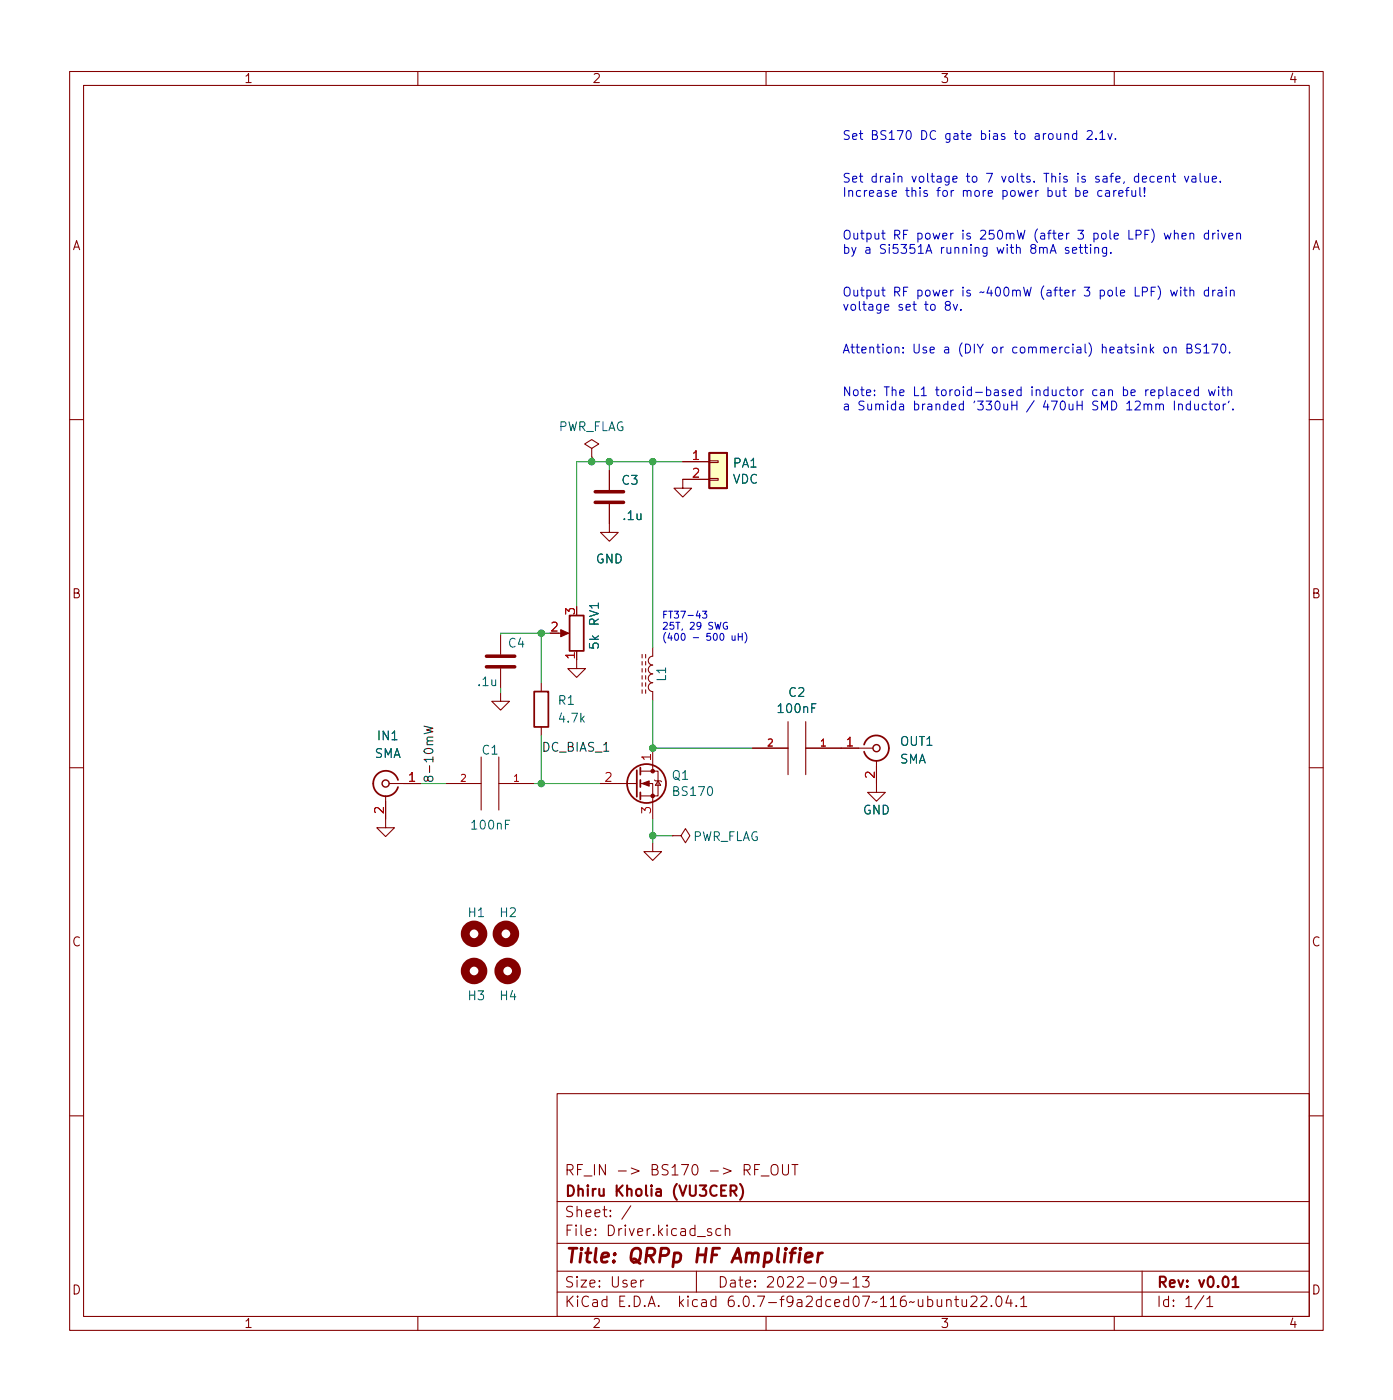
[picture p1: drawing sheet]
(kicad_sch (version 20211123) (generator eeschema)

 (paper "User" 200 200.812)

 (title_block
  (title "QRPp HF Amplifier")
  (date "2022-09-13")
  (rev "v0.01")
  (company "Dhiru Kholia (VU3CER)")
  (comment 1 "RF_IN -> BS170 -> RF_OUT"))

 (lib_symbols
  (symbol "Connector:Conn_Coaxial" (pin_names (offset 1.016) hide) (in_bom yes) (on_board yes)
   (property "Reference" "J" (id 0) (at 0.254 3.048 0) (effects (font (size 1.27 1.27))))
   (property "Value" "Conn_Coaxial" (id 1) (at 2.921 0 90) (effects (font (size 1.27 1.27))))
   (property "Footprint" "" (id 2) (at 0 0 0) (effects (font (size 1.27 1.27)) hide))
   (property "Datasheet" " ~" (id 3) (at 0 0 0) (effects (font (size 1.27 1.27)) hide))
   (symbol "Conn_Coaxial_0_1"
    (arc (start -1.778 -0.508) (mid 0.222 -1.808) (end 1.778 0) (stroke (width 0.254) (type default) (color 0 0 0 0)) (fill (type none)))
    (polyline (pts (xy -2.54 0) (xy -0.508 0)) (stroke (width 0) (type default) (color 0 0 0 0)) (fill (type none)))
    (polyline (pts (xy 0 -2.54) (xy 0 -1.778)) (stroke (width 0) (type default) (color 0 0 0 0)) (fill (type none)))
    (circle (center 0 0) (radius 0.508) (stroke (width 0.2032) (type default) (color 0 0 0 0)) (fill (type none)))
    (arc (start 1.778 0) (mid 0.222 1.8083) (end -1.778 0.508) (stroke (width 0.254) (type default) (color 0 0 0 0)) (fill (type none))))
   (symbol "Conn_Coaxial_1_1"
    (pin passive line (at -5.08 0 0) (length 2.54) (name "In" (effects (font (size 1.27 1.27)))) (number "1" (effects (font (size 1.27 1.27)))))
    (pin passive line (at 0 -5.08 90) (length 2.54) (name "Ext" (effects (font (size 1.27 1.27)))) (number "2" (effects (font (size 1.27 1.27)))))))
  (symbol "Connector_Generic:Conn_01x02" (pin_names (offset 1.016) hide) (in_bom yes) (on_board yes)
   (property "Reference" "J" (id 0) (at 0 2.54 0) (effects (font (size 1.27 1.27))))
   (property "Value" "Conn_01x02" (id 1) (at 0 -5.08 0) (effects (font (size 1.27 1.27))))
   (property "Footprint" "" (id 2) (at 0 0 0) (effects (font (size 1.27 1.27)) hide))
   (property "Datasheet" "~" (id 3) (at 0 0 0) (effects (font (size 1.27 1.27)) hide))
   (symbol "Conn_01x02_1_1"
    (rectangle (start -1.27 -2.413) (end 0 -2.667) (stroke (width 0.1524) (type default) (color 0 0 0 0)) (fill (type none)))
    (rectangle (start -1.27 0.127) (end 0 -0.127) (stroke (width 0.1524) (type default) (color 0 0 0 0)) (fill (type none)))
    (rectangle (start -1.27 1.27) (end 1.27 -3.81) (stroke (width 0.254) (type default) (color 0 0 0 0)) (fill (type background)))
    (pin passive line (at -5.08 0 0) (length 3.81) (name "Pin_1" (effects (font (size 1.27 1.27)))) (number "1" (effects (font (size 1.27 1.27)))))
    (pin passive line (at -5.08 -2.54 0) (length 3.81) (name "Pin_2" (effects (font (size 1.27 1.27)))) (number "2" (effects (font (size 1.27 1.27)))))))
  (symbol "Device:C" (pin_numbers hide) (pin_names (offset 0.254)) (in_bom yes) (on_board yes)
   (property "Reference" "C" (id 0) (at 0.635 2.54 0) (effects (font (size 1.27 1.27)) (justify left)))
   (property "Value" "C" (id 1) (at 0.635 -2.54 0) (effects (font (size 1.27 1.27)) (justify left)))
   (property "Footprint" "" (id 2) (at 0.9652 -3.81 0) (effects (font (size 1.27 1.27)) hide))
   (property "Datasheet" "~" (id 3) (at 0 0 0) (effects (font (size 1.27 1.27)) hide))
   (symbol "C_0_1"
    (polyline (pts (xy -2.032 -0.762) (xy 2.032 -0.762)) (stroke (width 0.508) (type default) (color 0 0 0 0)) (fill (type none)))
    (polyline (pts (xy -2.032 0.762) (xy 2.032 0.762)) (stroke (width 0.508) (type default) (color 0 0 0 0)) (fill (type none))))
   (symbol "C_1_1"
    (pin passive line (at 0 3.81 270) (length 2.794) (name "~" (effects (font (size 1.27 1.27)))) (number "1" (effects (font (size 1.27 1.27)))))
    (pin passive line (at 0 -3.81 90) (length 2.794) (name "~" (effects (font (size 1.27 1.27)))) (number "2" (effects (font (size 1.27 1.27)))))))
  (symbol "Device:L_Ferrite" (pin_numbers hide) (pin_names (offset 1.016) hide) (in_bom yes) (on_board yes)
   (property "Reference" "L" (id 0) (at -1.27 0 90) (effects (font (size 1.27 1.27))))
   (property "Value" "L_Ferrite" (id 1) (at 2.794 0 90) (effects (font (size 1.27 1.27))))
   (property "Footprint" "" (id 2) (at 0 0 0) (effects (font (size 1.27 1.27)) hide))
   (property "Datasheet" "~" (id 3) (at 0 0 0) (effects (font (size 1.27 1.27)) hide))
   (symbol "L_Ferrite_0_1"
    (arc (start 0 -2.54) (mid 0.635 -1.905) (end 0 -1.27) (stroke (width 0) (type default) (color 0 0 0 0)) (fill (type none)))
    (arc (start 0 -1.27) (mid 0.635 -0.635) (end 0 0) (stroke (width 0) (type default) (color 0 0 0 0)) (fill (type none)))
    (polyline (pts (xy 1.016 -2.794) (xy 1.016 -2.286)) (stroke (width 0) (type default) (color 0 0 0 0)) (fill (type none)))
    (polyline (pts (xy 1.016 -1.778) (xy 1.016 -1.27)) (stroke (width 0) (type default) (color 0 0 0 0)) (fill (type none)))
    (polyline (pts (xy 1.016 -0.762) (xy 1.016 -0.254)) (stroke (width 0) (type default) (color 0 0 0 0)) (fill (type none)))
    (polyline (pts (xy 1.016 0.254) (xy 1.016 0.762)) (stroke (width 0) (type default) (color 0 0 0 0)) (fill (type none)))
    (polyline (pts (xy 1.016 1.27) (xy 1.016 1.778)) (stroke (width 0) (type default) (color 0 0 0 0)) (fill (type none)))
    (polyline (pts (xy 1.016 2.286) (xy 1.016 2.794)) (stroke (width 0) (type default) (color 0 0 0 0)) (fill (type none)))
    (polyline (pts (xy 1.524 -2.286) (xy 1.524 -2.794)) (stroke (width 0) (type default) (color 0 0 0 0)) (fill (type none)))
    (polyline (pts (xy 1.524 -1.27) (xy 1.524 -1.778)) (stroke (width 0) (type default) (color 0 0 0 0)) (fill (type none)))
    (polyline (pts (xy 1.524 -0.254) (xy 1.524 -0.762)) (stroke (width 0) (type default) (color 0 0 0 0)) (fill (type none)))
    (polyline (pts (xy 1.524 0.762) (xy 1.524 0.254)) (stroke (width 0) (type default) (color 0 0 0 0)) (fill (type none)))
    (polyline (pts (xy 1.524 1.778) (xy 1.524 1.27)) (stroke (width 0) (type default) (color 0 0 0 0)) (fill (type none)))
    (polyline (pts (xy 1.524 2.794) (xy 1.524 2.286)) (stroke (width 0) (type default) (color 0 0 0 0)) (fill (type none)))
    (arc (start 0 0) (mid 0.635 0.635) (end 0 1.27) (stroke (width 0) (type default) (color 0 0 0 0)) (fill (type none)))
    (arc (start 0 1.27) (mid 0.635 1.905) (end 0 2.54) (stroke (width 0) (type default) (color 0 0 0 0)) (fill (type none))))
   (symbol "L_Ferrite_1_1"
    (pin passive line (at 0 3.81 270) (length 1.27) (name "1" (effects (font (size 1.27 1.27)))) (number "1" (effects (font (size 1.27 1.27)))))
    (pin passive line (at 0 -3.81 90) (length 1.27) (name "2" (effects (font (size 1.27 1.27)))) (number "2" (effects (font (size 1.27 1.27)))))))
  (symbol "Device:R" (pin_numbers hide) (pin_names (offset 0)) (in_bom yes) (on_board yes)
   (property "Reference" "R" (id 0) (at 2.032 0 90) (effects (font (size 1.27 1.27))))
   (property "Value" "R" (id 1) (at 0 0 90) (effects (font (size 1.27 1.27))))
   (property "Footprint" "" (id 2) (at -1.778 0 90) (effects (font (size 1.27 1.27)) hide))
   (property "Datasheet" "~" (id 3) (at 0 0 0) (effects (font (size 1.27 1.27)) hide))
   (symbol "R_0_1"
    (rectangle (start -1.016 -2.54) (end 1.016 2.54) (stroke (width 0.254) (type default) (color 0 0 0 0)) (fill (type none))))
   (symbol "R_1_1"
    (pin passive line (at 0 3.81 270) (length 1.27) (name "~" (effects (font (size 1.27 1.27)))) (number "1" (effects (font (size 1.27 1.27)))))
    (pin passive line (at 0 -3.81 90) (length 1.27) (name "~" (effects (font (size 1.27 1.27)))) (number "2" (effects (font (size 1.27 1.27)))))))
  (symbol "Device:R_Potentiometer" (pin_names (offset 1.016) hide) (in_bom yes) (on_board yes)
   (property "Reference" "RV" (id 0) (at -4.445 0 90) (effects (font (size 1.27 1.27))))
   (property "Value" "R_Potentiometer" (id 1) (at -2.54 0 90) (effects (font (size 1.27 1.27))))
   (property "Footprint" "" (id 2) (at 0 0 0) (effects (font (size 1.27 1.27)) hide))
   (property "Datasheet" "~" (id 3) (at 0 0 0) (effects (font (size 1.27 1.27)) hide))
   (symbol "R_Potentiometer_0_1"
    (polyline (pts (xy 2.54 0) (xy 1.524 0)) (stroke (width 0) (type default) (color 0 0 0 0)) (fill (type none)))
    (polyline (pts (xy 1.143 0) (xy 2.286 0.508) (xy 2.286 -0.508) (xy 1.143 0)) (stroke (width 0) (type default) (color 0 0 0 0)) (fill (type outline)))
    (rectangle (start 1.016 2.54) (end -1.016 -2.54) (stroke (width 0.254) (type default) (color 0 0 0 0)) (fill (type none))))
   (symbol "R_Potentiometer_1_1"
    (pin passive line (at 0 3.81 270) (length 1.27) (name "1" (effects (font (size 1.27 1.27)))) (number "1" (effects (font (size 1.27 1.27)))))
    (pin passive line (at 3.81 0 180) (length 1.27) (name "2" (effects (font (size 1.27 1.27)))) (number "2" (effects (font (size 1.27 1.27)))))
    (pin passive line (at 0 -3.81 90) (length 1.27) (name "3" (effects (font (size 1.27 1.27)))) (number "3" (effects (font (size 1.27 1.27)))))))
  (symbol "Mechanical:MountingHole" (pin_names (offset 1.016)) (in_bom yes) (on_board yes)
   (property "Reference" "H" (id 0) (at 0 5.08 0) (effects (font (size 1.27 1.27))))
   (property "Value" "MountingHole" (id 1) (at 0 3.175 0) (effects (font (size 1.27 1.27))))
   (property "Footprint" "" (id 2) (at 0 0 0) (effects (font (size 1.27 1.27)) hide))
   (property "Datasheet" "~" (id 3) (at 0 0 0) (effects (font (size 1.27 1.27)) hide))
   (symbol "MountingHole_0_1"
    (circle (center 0 0) (radius 1.27) (stroke (width 1.27) (type default) (color 0 0 0 0)) (fill (type none)))))
  (symbol "Transistor_FET:BS170" (pin_names hide) (in_bom yes) (on_board yes)
   (property "Reference" "Q" (id 0) (at 5.08 1.905 0) (effects (font (size 1.27 1.27)) (justify left)))
   (property "Value" "BS170" (id 1) (at 5.08 0 0) (effects (font (size 1.27 1.27)) (justify left)))
   (property "Footprint" "Package_TO_SOT_THT:TO-92_Inline" (id 2) (at 5.08 -1.905 0) (effects (font (size 1.27 1.27) italic) (justify left) hide))
   (property "Datasheet" "https://www.onsemi.com/pub/Collateral/BS170-D.PDF" (id 3) (at 0 0 0) (effects (font (size 1.27 1.27)) (justify left) hide))
   (symbol "BS170_0_1"
    (polyline (pts (xy 0.254 0) (xy -2.54 0)) (stroke (width 0) (type default) (color 0 0 0 0)) (fill (type none)))
    (polyline (pts (xy 0.254 1.905) (xy 0.254 -1.905)) (stroke (width 0.254) (type default) (color 0 0 0 0)) (fill (type none)))
    (polyline (pts (xy 0.762 -1.27) (xy 0.762 -2.286)) (stroke (width 0.254) (type default) (color 0 0 0 0)) (fill (type none)))
    (polyline (pts (xy 0.762 0.508) (xy 0.762 -0.508)) (stroke (width 0.254) (type default) (color 0 0 0 0)) (fill (type none)))
    (polyline (pts (xy 0.762 2.286) (xy 0.762 1.27)) (stroke (width 0.254) (type default) (color 0 0 0 0)) (fill (type none)))
    (polyline (pts (xy 2.54 2.54) (xy 2.54 1.778)) (stroke (width 0) (type default) (color 0 0 0 0)) (fill (type none)))
    (polyline (pts (xy 2.54 -2.54) (xy 2.54 0) (xy 0.762 0)) (stroke (width 0) (type default) (color 0 0 0 0)) (fill (type none)))
    (polyline (pts (xy 0.762 -1.778) (xy 3.302 -1.778) (xy 3.302 1.778) (xy 0.762 1.778)) (stroke (width 0) (type default) (color 0 0 0 0)) (fill (type none)))
    (polyline (pts (xy 1.016 0) (xy 2.032 0.381) (xy 2.032 -0.381) (xy 1.016 0)) (stroke (width 0) (type default) (color 0 0 0 0)) (fill (type outline)))
    (polyline (pts (xy 2.794 0.508) (xy 2.921 0.381) (xy 3.683 0.381) (xy 3.81 0.254)) (stroke (width 0) (type default) (color 0 0 0 0)) (fill (type none)))
    (polyline (pts (xy 3.302 0.381) (xy 2.921 -0.254) (xy 3.683 -0.254) (xy 3.302 0.381)) (stroke (width 0) (type default) (color 0 0 0 0)) (fill (type none)))
    (circle (center 1.651 0) (radius 2.794) (stroke (width 0.254) (type default) (color 0 0 0 0)) (fill (type none)))
    (circle (center 2.54 -1.778) (radius 0.254) (stroke (width 0) (type default) (color 0 0 0 0)) (fill (type outline)))
    (circle (center 2.54 1.778) (radius 0.254) (stroke (width 0) (type default) (color 0 0 0 0)) (fill (type outline))))
   (symbol "BS170_1_1"
    (pin passive line (at 2.54 5.08 270) (length 2.54) (name "D" (effects (font (size 1.27 1.27)))) (number "1" (effects (font (size 1.27 1.27)))))
    (pin input line (at -5.08 0 0) (length 2.54) (name "G" (effects (font (size 1.27 1.27)))) (number "2" (effects (font (size 1.27 1.27)))))
    (pin passive line (at 2.54 -5.08 90) (length 2.54) (name "S" (effects (font (size 1.27 1.27)))) (number "3" (effects (font (size 1.27 1.27)))))))
  (symbol "power:GND" (power) (pin_names (offset 0)) (in_bom yes) (on_board yes)
   (property "Reference" "#PWR" (id 0) (at 0 -6.35 0) (effects (font (size 1.27 1.27)) hide))
   (property "Value" "GND" (id 1) (at 0 -3.81 0) (effects (font (size 1.27 1.27))))
   (property "Footprint" "" (id 2) (at 0 0 0) (effects (font (size 1.27 1.27)) hide))
   (property "Datasheet" "" (id 3) (at 0 0 0) (effects (font (size 1.27 1.27)) hide))
   (symbol "GND_0_1"
    (polyline (pts (xy 0 0) (xy 0 -1.27) (xy 1.27 -1.27) (xy 0 -2.54) (xy -1.27 -1.27) (xy 0 -1.27)) (stroke (width 0) (type default) (color 0 0 0 0)) (fill (type none))))
   (symbol "GND_1_1"
    (pin power_in line (at 0 0 270) (length 0) hide (name "GND" (effects (font (size 1.27 1.27)))) (number "1" (effects (font (size 1.27 1.27)))))))
  (symbol "power:PWR_FLAG" (power) (pin_numbers hide) (pin_names (offset 0) hide) (in_bom yes) (on_board yes)
   (property "Reference" "#FLG" (id 0) (at 0 1.905 0) (effects (font (size 1.27 1.27)) hide))
   (property "Value" "PWR_FLAG" (id 1) (at 0 3.81 0) (effects (font (size 1.27 1.27))))
   (property "Footprint" "" (id 2) (at 0 0 0) (effects (font (size 1.27 1.27)) hide))
   (property "Datasheet" "~" (id 3) (at 0 0 0) (effects (font (size 1.27 1.27)) hide))
   (symbol "PWR_FLAG_0_0"
    (pin power_out line (at 0 0 90) (length 0) (name "pwr" (effects (font (size 1.27 1.27)))) (number "1" (effects (font (size 1.27 1.27))))))
   (symbol "PWR_FLAG_0_1"
    (polyline (pts (xy 0 0) (xy 0 1.27) (xy -1.016 1.905) (xy 0 2.54) (xy 1.016 1.905) (xy 0 1.27)) (stroke (width 0) (type default) (color 0 0 0 0)) (fill (type none)))))
  (symbol "pspice:CAP" (pin_names (offset 0.254)) (in_bom yes) (on_board yes)
   (property "Reference" "C" (id 0) (at 2.54 3.81 90) (effects (font (size 1.27 1.27))))
   (property "Value" "CAP" (id 1) (at 2.54 -3.81 90) (effects (font (size 1.27 1.27))))
   (property "Footprint" "" (id 2) (at 0 0 0) (effects (font (size 1.27 1.27)) hide))
   (property "Datasheet" "~" (id 3) (at 0 0 0) (effects (font (size 1.27 1.27)) hide))
   (symbol "CAP_0_1"
    (polyline (pts (xy -3.81 -1.27) (xy 3.81 -1.27)) (stroke (width 0) (type default) (color 0 0 0 0)) (fill (type none)))
    (polyline (pts (xy -3.81 1.27) (xy 3.81 1.27)) (stroke (width 0) (type default) (color 0 0 0 0)) (fill (type none))))
   (symbol "CAP_1_1"
    (pin passive line (at 0 6.35 270) (length 5.08) (name "~" (effects (font (size 1.016 1.016)))) (number "1" (effects (font (size 1.016 1.016)))))
    (pin passive line (at 0 -6.35 90) (length 5.08) (name "~" (effects (font (size 1.016 1.016)))) (number "2" (effects (font (size 1.016 1.016))))))))

 (junction (at 84.963 66.04) (diameter 0) (color 0 0 0 0))
 (junction (at 93.726 119.761) (diameter 0) (color 0 0 0 0))
 (junction (at 77.724 112.268) (diameter 0) (color 0 0 0 0))
 (junction (at 93.726 66.04) (diameter 0) (color 0 0 0 0))
 (junction (at 77.724 90.678) (diameter 0) (color 0 0 0 0))
 (junction (at 93.726 107.188) (diameter 0) (color 0 0 0 0))
 (junction (at 87.503 66.04) (diameter 0) (color 0 0 0 0))

 (wire (pts (xy 77.724 90.678) (xy 71.882 90.678)) (stroke (width 0) (type default) (color 0 0 0 0)))
 (wire (pts (xy 84.963 65.405) (xy 84.963 66.04)) (stroke (width 0) (type default) (color 0 0 0 0)))
 (wire (pts (xy 93.726 66.04) (xy 93.726 92.71)) (stroke (width 0) (type default) (color 0 0 0 0)))
 (wire (pts (xy 87.503 66.04) (xy 93.726 66.04)) (stroke (width 0) (type default) (color 0 0 0 0)))
 (wire (pts (xy 93.726 119.761) (xy 93.726 120.777)) (stroke (width 0) (type default) (color 0 0 0 0)))
 (wire (pts (xy 78.994 90.678) (xy 77.724 90.678)) (stroke (width 0) (type default) (color 0 0 0 0)))
 (wire (pts (xy 93.726 107.188) (xy 93.726 100.33)) (stroke (width 0) (type default) (color 0 0 0 0)))
 (wire (pts (xy 82.804 66.04) (xy 82.804 86.868)) (stroke (width 0) (type default) (color 0 0 0 0)))
 (wire (pts (xy 71.882 98.552) (xy 71.882 99.187)) (stroke (width 0) (type default) (color 0 0 0 0)))
 (wire (pts (xy 77.724 112.268) (xy 86.106 112.268)) (stroke (width 0) (type default) (color 0 0 0 0)))
 (wire (pts (xy 71.882 90.678) (xy 71.882 90.932)) (stroke (width 0) (type default) (color 0 0 0 0)))
 (wire (pts (xy 77.724 105.41) (xy 77.724 112.268)) (stroke (width 0) (type default) (color 0 0 0 0)))
 (wire (pts (xy 93.726 66.04) (xy 98.044 66.04)) (stroke (width 0) (type default) (color 0 0 0 0)))
 (wire (pts (xy 93.726 119.761) (xy 96.52 119.761)) (stroke (width 0) (type default) (color 0 0 0 0)))
 (wire (pts (xy 77.724 90.678) (xy 77.724 97.79)) (stroke (width 0) (type default) (color 0 0 0 0)))
 (wire (pts (xy 76.708 112.268) (xy 77.724 112.268)) (stroke (width 0) (type default) (color 0 0 0 0)))
 (wire (pts (xy 93.726 117.348) (xy 93.726 119.761)) (stroke (width 0) (type default) (color 0 0 0 0)))
 (wire (pts (xy 82.804 66.04) (xy 84.963 66.04)) (stroke (width 0) (type default) (color 0 0 0 0)))
 (wire (pts (xy 87.503 67.31) (xy 87.503 66.04)) (stroke (width 0) (type default) (color 0 0 0 0)))
 (wire (pts (xy 60.452 112.268) (xy 64.008 112.268)) (stroke (width 0) (type default) (color 0 0 0 0)))
 (wire (pts (xy 84.963 66.04) (xy 87.503 66.04)) (stroke (width 0) (type default) (color 0 0 0 0)))
 (wire (pts (xy 93.726 107.188) (xy 108.077 107.188)) (stroke (width 0) (type default) (color 0 0 0 0)))

 (text "FT37-43\n25T, 29 SWG\n(400 - 500 uH)" (at 94.996 91.948 0) (effects (font (size 0.9906 0.9906)) (justify left bottom)))
 (text "Set BS170 DC gate bias to around 2.1v.\n\n\nSet drain voltage to 7 volts. This is safe, decent value. \nIncrease this for more power but be careful!\n\n\nOutput RF power is 250mW (after 3 pole LPF) when driven\nby a Si5351A running with 8mA setting.\n\n\nOutput RF power is ~400mW (after 3 pole LPF) with drain\nvoltage set to 8v.\n\n\nAttention: Use a (DIY or commercial) heatsink on BS170.\n\n\nNote: The L1 toroid-based inductor can be replaced with\na Sumida branded '330uH / 470uH SMD 12mm Inductor'." (at 120.904 58.928 0) (effects (font (size 1.27 1.27)) (justify left bottom)))

 (label "8-10mW" (at 62.484 112.268 90) (effects (font (size 1.27 1.27)) (justify left bottom)))
 (label "DC_BIAS_1" (at 77.724 107.95 0) (effects (font (size 1.27 1.27)) (justify left bottom)))

 (symbol (lib_id "pspice:CAP") (at 114.427 107.188 270) (unit 1) (in_bom yes) (on_board yes)
  (property "Reference" "C2" (id 0) (at 114.427 99.187 90))
  (property "Value" "100nF" (id 1) (at 114.427 101.4984 90))
  (property "Footprint" "Capacitor_THT:C_Disc_D4.3mm_W1.9mm_P5.00mm" (id 2) (at 114.427 107.188 0) (effects (font (size 1.27 1.27)) hide))
  (property "Datasheet" "~" (id 3) (at 114.427 107.188 0) (effects (font (size 1.27 1.27)) hide)) (pin "1") (pin "2"))

 (symbol (lib_id "power:GND") (at 55.372 117.348 0) (unit 1) (in_bom yes) (on_board yes)
  (property "Reference" "#PWR0106" (id 0) (at 55.372 123.698 0) (effects (font (size 1.27 1.27)) hide))
  (property "Value" "GND" (id 1) (at 55.372 121.158 0) (effects (font (size 1.27 1.27)) hide))
  (property "Footprint" "" (id 2) (at 55.372 117.348 0) (effects (font (size 1.27 1.27)) hide))
  (property "Datasheet" "" (id 3) (at 55.372 117.348 0) (effects (font (size 1.27 1.27)) hide)) (pin "1"))

 (symbol (lib_id "Transistor_FET:BS170") (at 91.186 112.268 0) (unit 1) (in_bom yes) (on_board yes)
  (property "Reference" "Q1" (id 0) (at 96.3676 111.0996 0) (effects (font (size 1.27 1.27)) (justify left)))
  (property "Value" "BS170" (id 1) (at 96.3676 113.411 0) (effects (font (size 1.27 1.27)) (justify left)))
  (property "Footprint" "Connector_PinSocket_2.54mm:PinSocket_1x03_P2.54mm_Vertical" (id 2) (at 96.266 114.173 0) (effects (font (size 1.27 1.27) italic) (justify left) hide))
  (property "Datasheet" "https://www.onsemi.com/pub/Collateral/BS170-D.PDF" (id 3) (at 91.186 112.268 0) (effects (font (size 1.27 1.27)) (justify left) hide)) (pin "1") (pin "2") (pin "3"))

 (symbol (lib_id "pspice:CAP") (at 70.358 112.268 270) (unit 1) (in_bom yes) (on_board yes)
  (property "Reference" "C1" (id 0) (at 70.3834 107.4674 90))
  (property "Value" "100nF" (id 1) (at 70.4342 118.237 90))
  (property "Footprint" "Capacitor_THT:C_Disc_D4.3mm_W1.9mm_P5.00mm" (id 2) (at 70.358 112.268 0) (effects (font (size 1.27 1.27)) hide))
  (property "Datasheet" "~" (id 3) (at 70.358 112.268 0) (effects (font (size 1.27 1.27)) hide)) (pin "1") (pin "2"))

 (symbol (lib_id "Device:R_Potentiometer") (at 82.804 90.678 180) (unit 1) (in_bom yes) (on_board yes)
  (property "Reference" "RV1" (id 0) (at 85.344 87.884 90))
  (property "Value" "5k" (id 1) (at 85.344 91.948 90))
  (property "Footprint" "Potentiometer_THT:Potentiometer_Runtron_RM-065_Vertical" (id 2) (at 82.804 90.678 0) (effects (font (size 1.27 1.27)) hide))
  (property "Datasheet" "~" (id 3) (at 82.804 90.678 0) (effects (font (size 1.27 1.27)) hide)) (pin "1") (pin "2") (pin "3"))

 (symbol (lib_id "Device:L_Ferrite") (at 93.726 96.52 180) (unit 1) (in_bom yes) (on_board yes)
  (property "Reference" "L1" (id 0) (at 94.996 96.52 90))
  (property "Value" "L_Ferrite" (id 1) (at 90.932 96.52 90) (effects (font (size 1.27 1.27)) hide))
  (property "Footprint" "Inductor_THT:L_Toroid_Vertical_L10.0mm_W5.0mm_P5.08mm" (id 2) (at 93.726 96.52 0) (effects (font (size 1.27 1.27)) hide))
  (property "Datasheet" "~" (id 3) (at 93.726 96.52 0) (effects (font (size 1.27 1.27)) hide)) (pin "1") (pin "2"))

 (symbol (lib_id "Mechanical:MountingHole") (at 72.898 139.192 0) (unit 1) (in_bom yes) (on_board yes)
  (property "Reference" "H4" (id 0) (at 71.628 142.748 0) (effects (font (size 1.27 1.27)) (justify left)))
  (property "Value" "MountingHole" (id 1) (at 76.454 140.4619 0) (effects (font (size 1.27 1.27)) (justify left) hide))
  (property "Footprint" "MountingHole:MountingHole_2.2mm_M2" (id 2) (at 72.898 139.192 0) (effects (font (size 1.27 1.27)) hide))
  (property "Datasheet" "~" (id 3) (at 72.898 139.192 0) (effects (font (size 1.27 1.27)) hide)))

 (symbol (lib_id "power:GND") (at 93.726 120.777 0) (unit 1) (in_bom yes) (on_board yes) (fields_autoplaced)
  (property "Reference" "#PWR0114" (id 0) (at 93.726 127.127 0) (effects (font (size 1.27 1.27)) hide))
  (property "Value" "GND" (id 1) (at 93.726 125.349 0) (effects (font (size 1.27 1.27)) hide))
  (property "Footprint" "" (id 2) (at 93.726 120.777 0) (effects (font (size 1.27 1.27)) hide))
  (property "Datasheet" "" (id 3) (at 93.726 120.777 0) (effects (font (size 1.27 1.27)) hide)) (pin "1"))

 (symbol (lib_id "Mechanical:MountingHole") (at 68.072 139.192 0) (unit 1) (in_bom yes) (on_board yes)
  (property "Reference" "H3" (id 0) (at 67.056 142.748 0) (effects (font (size 1.27 1.27)) (justify left)))
  (property "Value" "MountingHole" (id 1) (at 71.628 140.4619 0) (effects (font (size 1.27 1.27)) (justify left) hide))
  (property "Footprint" "MountingHole:MountingHole_2.2mm_M2" (id 2) (at 68.072 139.192 0) (effects (font (size 1.27 1.27)) hide))
  (property "Datasheet" "~" (id 3) (at 68.072 139.192 0) (effects (font (size 1.27 1.27)) hide)))

 (symbol (lib_id "Device:C") (at 71.882 94.742 0) (unit 1) (in_bom yes) (on_board yes)
  (property "Reference" "C4" (id 0) (at 72.8472 92.1004 0) (effects (font (size 1.27 1.27)) (justify left)))
  (property "Value" ".1u" (id 1) (at 68.4276 97.6376 0) (effects (font (size 1.27 1.27)) (justify left)))
  (property "Footprint" "Capacitor_THT:C_Disc_D4.3mm_W1.9mm_P5.00mm" (id 2) (at 72.8472 98.552 0) (effects (font (size 1.27 1.27)) hide))
  (property "Datasheet" "~" (id 3) (at 71.882 94.742 0) (effects (font (size 1.27 1.27)) hide)) (pin "1") (pin "2"))

 (symbol (lib_id "power:PWR_FLAG") (at 84.963 65.405 0) (unit 1) (in_bom yes) (on_board yes)
  (property "Reference" "#FLG0102" (id 0) (at 84.963 63.5 0) (effects (font (size 1.27 1.27)) hide))
  (property "Value" "PWR_FLAG" (id 1) (at 84.963 61.0108 0))
  (property "Footprint" "" (id 2) (at 84.963 65.405 0) (effects (font (size 1.27 1.27)) hide))
  (property "Datasheet" "~" (id 3) (at 84.963 65.405 0) (effects (font (size 1.27 1.27)) hide)) (pin "1"))

 (symbol (lib_id "Connector:Conn_Coaxial") (at 55.372 112.268 0) (mirror y) (unit 1) (in_bom yes) (on_board yes) (fields_autoplaced)
  (property "Reference" "IN1" (id 0) (at 55.6894 105.41 0))
  (property "Value" "SMA" (id 1) (at 55.6894 107.95 0))
  (property "Footprint" "Connector_Coaxial:SMA_Amphenol_901-144_Vertical" (id 2) (at 55.372 112.268 0) (effects (font (size 1.27 1.27)) hide))
  (property "Datasheet" " ~" (id 3) (at 55.372 112.268 0) (effects (font (size 1.27 1.27)) hide)) (pin "1") (pin "2"))

 (symbol (lib_id "Connector:Conn_Coaxial") (at 125.857 107.188 0) (unit 1) (in_bom yes) (on_board yes) (fields_autoplaced)
  (property "Reference" "OUT1" (id 0) (at 129.159 106.2111 0) (effects (font (size 1.27 1.27)) (justify left)))
  (property "Value" "SMA" (id 1) (at 129.159 108.7511 0) (effects (font (size 1.27 1.27)) (justify left)))
  (property "Footprint" "Connector_Coaxial:SMA_Amphenol_901-144_Vertical" (id 2) (at 125.857 107.188 0) (effects (font (size 1.27 1.27)) hide))
  (property "Datasheet" " ~" (id 3) (at 125.857 107.188 0) (effects (font (size 1.27 1.27)) hide)) (pin "1") (pin "2"))

 (symbol (lib_id "Connector_Generic:Conn_01x02") (at 103.124 66.04 0) (unit 1) (in_bom yes) (on_board yes)
  (property "Reference" "PA1" (id 0) (at 105.156 66.2432 0) (effects (font (size 1.27 1.27)) (justify left)))
  (property "Value" "VDC" (id 1) (at 105.156 68.5546 0) (effects (font (size 1.27 1.27)) (justify left)))
  (property "Footprint" "Connector_PinHeader_2.54mm:PinHeader_1x02_P2.54mm_Vertical" (id 2) (at 103.124 66.04 0) (effects (font (size 1.27 1.27)) hide))
  (property "Datasheet" "~" (id 3) (at 103.124 66.04 0) (effects (font (size 1.27 1.27)) hide)) (pin "1") (pin "2"))

 (symbol (lib_id "power:GND") (at 98.044 68.58 0) (unit 1) (in_bom yes) (on_board yes)
  (property "Reference" "#PWR0103" (id 0) (at 98.044 73.66 0) (effects (font (size 1.27 1.27)) hide))
  (property "Value" "GND" (id 1) (at 98.1456 72.4916 0) (effects (font (size 1.27 1.27)) hide))
  (property "Footprint" "" (id 2) (at 98.044 68.58 0) (effects (font (size 1.27 1.27)) hide))
  (property "Datasheet" "" (id 3) (at 98.044 68.58 0) (effects (font (size 1.27 1.27)) hide)) (pin "1"))

 (symbol (lib_id "power:GND") (at 125.857 112.268 0) (mirror y) (unit 1) (in_bom yes) (on_board yes)
  (property "Reference" "#PWR01" (id 0) (at 125.857 118.618 0) (effects (font (size 1.27 1.27)) hide))
  (property "Value" "GND" (id 1) (at 125.857 116.078 0))
  (property "Footprint" "" (id 2) (at 125.857 112.268 0) (effects (font (size 1.27 1.27)) hide))
  (property "Datasheet" "" (id 3) (at 125.857 112.268 0) (effects (font (size 1.27 1.27)) hide)) (pin "1"))

 (symbol (lib_id "Device:R") (at 77.724 101.6 0) (unit 1) (in_bom yes) (on_board yes) (fields_autoplaced)
  (property "Reference" "R1" (id 0) (at 80.01 100.3299 0) (effects (font (size 1.27 1.27)) (justify left)))
  (property "Value" "4.7k" (id 1) (at 80.01 102.8699 0) (effects (font (size 1.27 1.27)) (justify left)))
  (property "Footprint" "Resistor_THT:R_Axial_DIN0207_L6.3mm_D2.5mm_P2.54mm_Vertical" (id 2) (at 75.946 101.6 90) (effects (font (size 1.27 1.27)) hide))
  (property "Datasheet" "~" (id 3) (at 77.724 101.6 0) (effects (font (size 1.27 1.27)) hide)) (pin "1") (pin "2"))

 (symbol (lib_id "Mechanical:MountingHole") (at 72.644 133.858 0) (unit 1) (in_bom yes) (on_board yes)
  (property "Reference" "H2" (id 0) (at 71.628 130.81 0) (effects (font (size 1.27 1.27)) (justify left)))
  (property "Value" "MountingHole" (id 1) (at 76.2 135.1279 0) (effects (font (size 1.27 1.27)) (justify left) hide))
  (property "Footprint" "MountingHole:MountingHole_2.2mm_M2" (id 2) (at 72.644 133.858 0) (effects (font (size 1.27 1.27)) hide))
  (property "Datasheet" "~" (id 3) (at 72.644 133.858 0) (effects (font (size 1.27 1.27)) hide)))

 (symbol (lib_id "power:GND") (at 82.804 94.488 0) (unit 1) (in_bom yes) (on_board yes)
  (property "Reference" "#PWR0101" (id 0) (at 82.804 100.838 0) (effects (font (size 1.27 1.27)) hide))
  (property "Value" "GND" (id 1) (at 86.868 96.52 0) (effects (font (size 1.27 1.27)) hide))
  (property "Footprint" "" (id 2) (at 82.804 94.488 0) (effects (font (size 1.27 1.27)) hide))
  (property "Datasheet" "" (id 3) (at 82.804 94.488 0) (effects (font (size 1.27 1.27)) hide)) (pin "1"))

 (symbol (lib_id "Device:C") (at 87.503 71.12 0) (unit 1) (in_bom yes) (on_board yes)
  (property "Reference" "C3" (id 0) (at 89.154 68.707 0) (effects (font (size 1.27 1.27)) (justify left)))
  (property "Value" ".1u" (id 1) (at 89.281 73.787 0) (effects (font (size 1.27 1.27)) (justify left)))
  (property "Footprint" "Capacitor_THT:C_Disc_D4.3mm_W1.9mm_P5.00mm" (id 2) (at 88.4682 74.93 0) (effects (font (size 1.27 1.27)) hide))
  (property "Datasheet" "~" (id 3) (at 87.503 71.12 0) (effects (font (size 1.27 1.27)) hide)) (pin "1") (pin "2"))

 (symbol (lib_id "power:GND") (at 87.503 74.93 0) (unit 1) (in_bom yes) (on_board yes) (fields_autoplaced)
  (property "Reference" "#PWR02" (id 0) (at 87.503 81.28 0) (effects (font (size 1.27 1.27)) hide))
  (property "Value" "GND" (id 1) (at 87.503 80.01 0))
  (property "Footprint" "" (id 2) (at 87.503 74.93 0) (effects (font (size 1.27 1.27)) hide))
  (property "Datasheet" "" (id 3) (at 87.503 74.93 0) (effects (font (size 1.27 1.27)) hide)) (pin "1"))

 (symbol (lib_id "power:PWR_FLAG") (at 96.52 119.761 270) (unit 1) (in_bom yes) (on_board yes)
  (property "Reference" "#FLG0101" (id 0) (at 98.425 119.761 0) (effects (font (size 1.27 1.27)) hide))
  (property "Value" "PWR_FLAG" (id 1) (at 104.267 119.888 90))
  (property "Footprint" "" (id 2) (at 96.52 119.761 0) (effects (font (size 1.27 1.27)) hide))
  (property "Datasheet" "~" (id 3) (at 96.52 119.761 0) (effects (font (size 1.27 1.27)) hide)) (pin "1"))

 (symbol (lib_id "Mechanical:MountingHole") (at 68.072 133.858 0) (unit 1) (in_bom yes) (on_board yes)
  (property "Reference" "H1" (id 0) (at 67.056 130.81 0) (effects (font (size 1.27 1.27)) (justify left)))
  (property "Value" "MountingHole" (id 1) (at 71.628 135.1279 0) (effects (font (size 1.27 1.27)) (justify left) hide))
  (property "Footprint" "MountingHole:MountingHole_2.2mm_M2" (id 2) (at 68.072 133.858 0) (effects (font (size 1.27 1.27)) hide))
  (property "Datasheet" "~" (id 3) (at 68.072 133.858 0) (effects (font (size 1.27 1.27)) hide)))

 (symbol (lib_id "power:GND") (at 71.882 99.187 0) (unit 1) (in_bom yes) (on_board yes)
  (property "Reference" "#PWR04" (id 0) (at 71.882 105.537 0) (effects (font (size 1.27 1.27)) hide))
  (property "Value" "GND" (id 1) (at 71.9836 103.1494 0) (effects (font (size 1.27 1.27)) hide))
  (property "Footprint" "" (id 2) (at 71.882 99.187 0) (effects (font (size 1.27 1.27)) hide))
  (property "Datasheet" "" (id 3) (at 71.882 99.187 0) (effects (font (size 1.27 1.27)) hide)) (pin "1"))

 (sheet_instances (path "" (page "1")))

)
